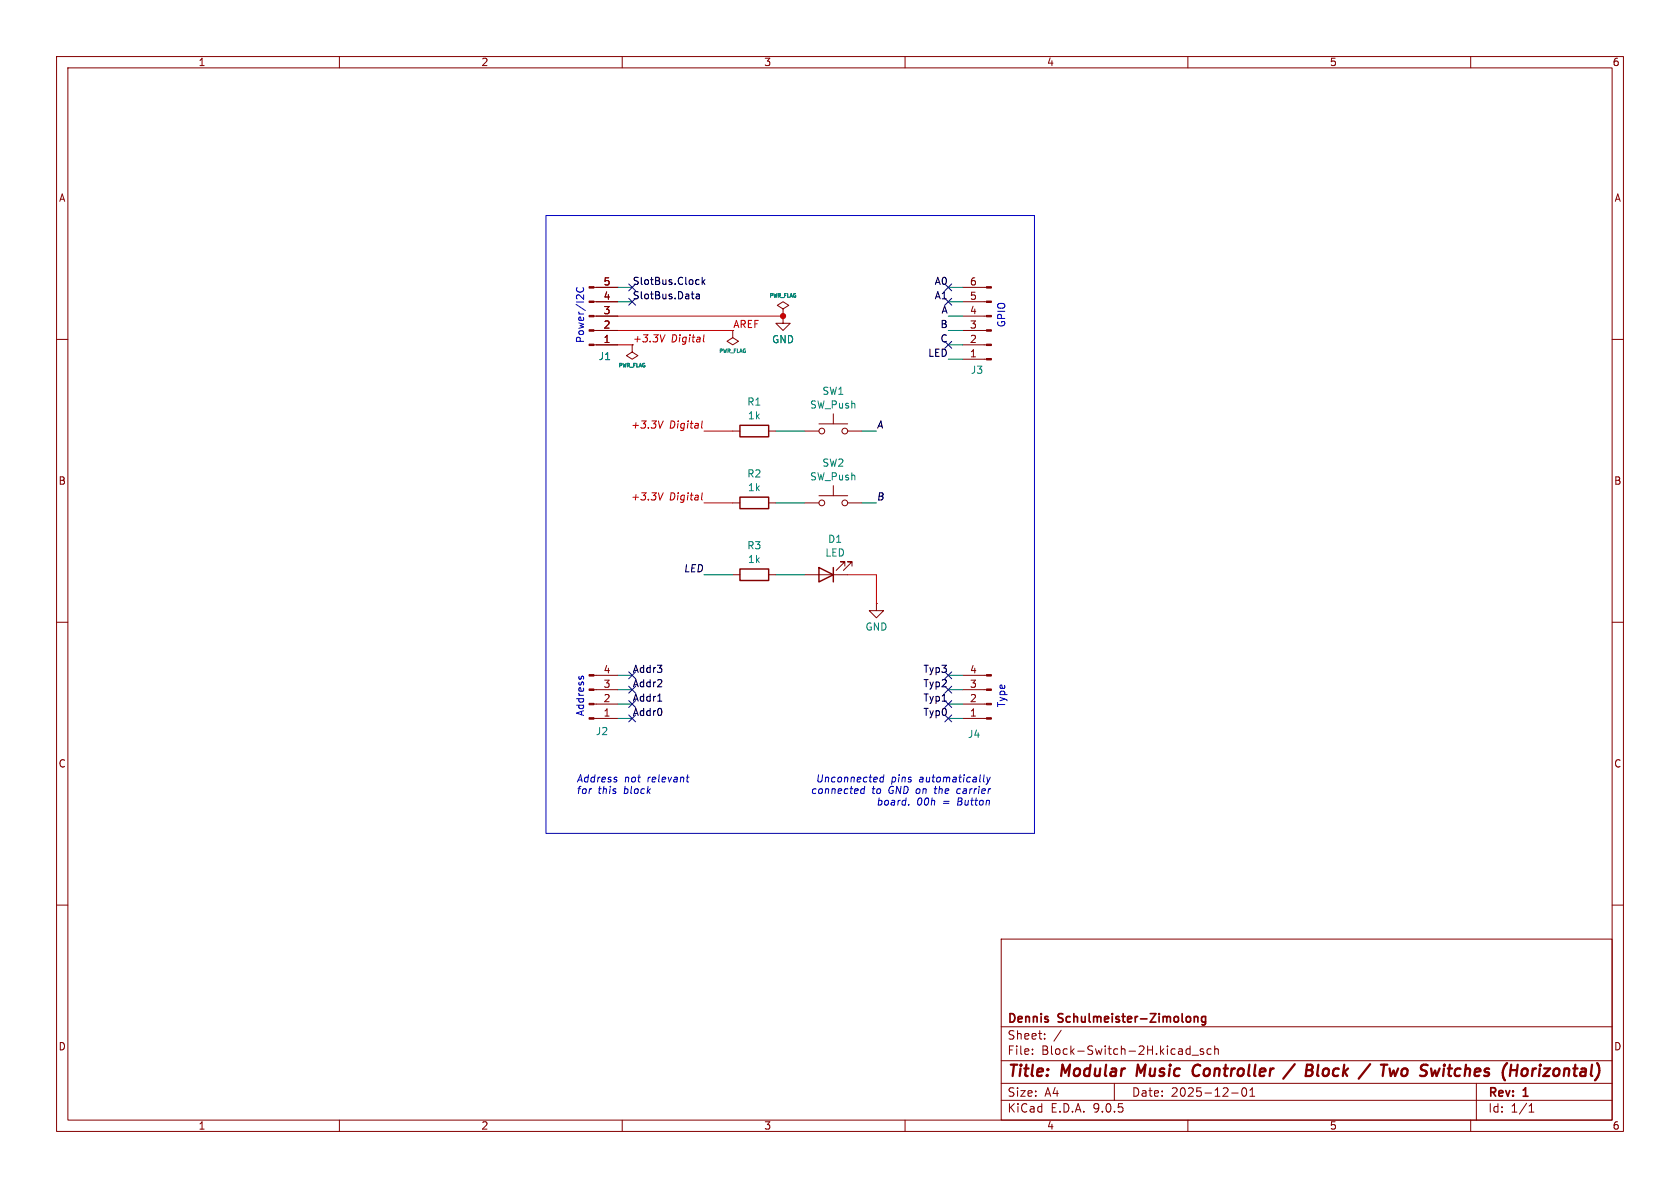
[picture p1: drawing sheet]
(kicad_sch
 (version 20250114)
 (generator "eeschema")
 (generator_version "9.0")
 (paper "A4")
 (title_block
  (title "Modular Music Controller / Block / Two Switches (Horizontal)")
  (date "2025-12-01")
  (rev "1")
  (company "Dennis Schulmeister-Zimolong"))
 (lib_symbols
  (symbol "Connector:Conn_01x04_Pin"
   (pin_names
    (offset 1.016) (hide yes)) (exclude_from_sim no) (in_bom yes) (on_board yes)
   (property "Reference" "J" (at 0 5.08 0) (effects (font (size 1.27 1.27))))
   (property "Value" "Conn_01x04_Pin" (at 0 -7.62 0) (effects (font (size 1.27 1.27))))
   (property "Footprint" "" (at 0 0 0) (effects (font (size 1.27 1.27)) (hide yes)))
   (property "Datasheet" "~" (at 0 0 0) (effects (font (size 1.27 1.27)) (hide yes)))
   (property "Description" "Generic connector, single row, 01x04, script generated" (at 0 0 0) (effects (font (size 1.27 1.27)) (hide yes)))
   (property "ki_locked" "" (at 0 0 0) (effects (font (size 1.27 1.27))))
   (symbol "Conn_01x04_Pin_1_1"
    (rectangle (start 0.8636 2.667) (end 0 2.413) (stroke (width 0.1524) (type default)) (fill (type outline)))
    (rectangle (start 0.8636 0.127) (end 0 -0.127) (stroke (width 0.1524) (type default)) (fill (type outline)))
    (rectangle (start 0.8636 -2.413) (end 0 -2.667) (stroke (width 0.1524) (type default)) (fill (type outline)))
    (rectangle (start 0.8636 -4.953) (end 0 -5.207) (stroke (width 0.1524) (type default)) (fill (type outline)))
    (polyline (pts (xy 1.27 2.54) (xy 0.8636 2.54)) (stroke (width 0.1524) (type default)) (fill (type none)))
    (polyline (pts (xy 1.27 0) (xy 0.8636 0)) (stroke (width 0.1524) (type default)) (fill (type none)))
    (polyline (pts (xy 1.27 -2.54) (xy 0.8636 -2.54)) (stroke (width 0.1524) (type default)) (fill (type none)))
    (polyline (pts (xy 1.27 -5.08) (xy 0.8636 -5.08)) (stroke (width 0.1524) (type default)) (fill (type none)))
    (pin passive line (at 5.08 2.54 180) (length 3.81) (name "Pin_1" (effects (font (size 1.27 1.27)))) (number "1" (effects (font (size 1.27 1.27)))))
    (pin passive line (at 5.08 0 180) (length 3.81) (name "Pin_2" (effects (font (size 1.27 1.27)))) (number "2" (effects (font (size 1.27 1.27)))))
    (pin passive line (at 5.08 -2.54 180) (length 3.81) (name "Pin_3" (effects (font (size 1.27 1.27)))) (number "3" (effects (font (size 1.27 1.27)))))
    (pin passive line (at 5.08 -5.08 180) (length 3.81) (name "Pin_4" (effects (font (size 1.27 1.27)))) (number "4" (effects (font (size 1.27 1.27))))))
   (embedded_fonts no))
  (symbol "Connector:Conn_01x05_Pin"
   (pin_names
    (offset 1.016) (hide yes)) (exclude_from_sim no) (in_bom yes) (on_board yes)
   (property "Reference" "J" (at 0 7.62 0) (effects (font (size 1.27 1.27))))
   (property "Value" "Conn_01x05_Pin" (at 0 -7.62 0) (effects (font (size 1.27 1.27))))
   (property "Footprint" "" (at 0 0 0) (effects (font (size 1.27 1.27)) (hide yes)))
   (property "Datasheet" "~" (at 0 0 0) (effects (font (size 1.27 1.27)) (hide yes)))
   (property "Description" "Generic connector, single row, 01x05, script generated" (at 0 0 0) (effects (font (size 1.27 1.27)) (hide yes)))
   (property "ki_locked" "" (at 0 0 0) (effects (font (size 1.27 1.27))))
   (symbol "Conn_01x05_Pin_1_1"
    (rectangle (start 0.8636 5.207) (end 0 4.953) (stroke (width 0.1524) (type default)) (fill (type outline)))
    (rectangle (start 0.8636 2.667) (end 0 2.413) (stroke (width 0.1524) (type default)) (fill (type outline)))
    (rectangle (start 0.8636 0.127) (end 0 -0.127) (stroke (width 0.1524) (type default)) (fill (type outline)))
    (rectangle (start 0.8636 -2.413) (end 0 -2.667) (stroke (width 0.1524) (type default)) (fill (type outline)))
    (rectangle (start 0.8636 -4.953) (end 0 -5.207) (stroke (width 0.1524) (type default)) (fill (type outline)))
    (polyline (pts (xy 1.27 5.08) (xy 0.8636 5.08)) (stroke (width 0.1524) (type default)) (fill (type none)))
    (polyline (pts (xy 1.27 2.54) (xy 0.8636 2.54)) (stroke (width 0.1524) (type default)) (fill (type none)))
    (polyline (pts (xy 1.27 0) (xy 0.8636 0)) (stroke (width 0.1524) (type default)) (fill (type none)))
    (polyline (pts (xy 1.27 -2.54) (xy 0.8636 -2.54)) (stroke (width 0.1524) (type default)) (fill (type none)))
    (polyline (pts (xy 1.27 -5.08) (xy 0.8636 -5.08)) (stroke (width 0.1524) (type default)) (fill (type none)))
    (pin passive line (at 5.08 5.08 180) (length 3.81) (name "Pin_1" (effects (font (size 1.27 1.27)))) (number "1" (effects (font (size 1.27 1.27)))))
    (pin passive line (at 5.08 2.54 180) (length 3.81) (name "Pin_2" (effects (font (size 1.27 1.27)))) (number "2" (effects (font (size 1.27 1.27)))))
    (pin passive line (at 5.08 0 180) (length 3.81) (name "Pin_3" (effects (font (size 1.27 1.27)))) (number "3" (effects (font (size 1.27 1.27)))))
    (pin passive line (at 5.08 -2.54 180) (length 3.81) (name "Pin_4" (effects (font (size 1.27 1.27)))) (number "4" (effects (font (size 1.27 1.27)))))
    (pin passive line (at 5.08 -5.08 180) (length 3.81) (name "Pin_5" (effects (font (size 1.27 1.27)))) (number "5" (effects (font (size 1.27 1.27))))))
   (embedded_fonts no))
  (symbol "Connector:Conn_01x06_Pin"
   (pin_names
    (offset 1.016) (hide yes)) (exclude_from_sim no) (in_bom yes) (on_board yes)
   (property "Reference" "J" (at 0 7.62 0) (effects (font (size 1.27 1.27))))
   (property "Value" "Conn_01x06_Pin" (at 0 -10.16 0) (effects (font (size 1.27 1.27))))
   (property "Footprint" "" (at 0 0 0) (effects (font (size 1.27 1.27)) (hide yes)))
   (property "Datasheet" "~" (at 0 0 0) (effects (font (size 1.27 1.27)) (hide yes)))
   (property "Description" "Generic connector, single row, 01x06, script generated" (at 0 0 0) (effects (font (size 1.27 1.27)) (hide yes)))
   (property "ki_locked" "" (at 0 0 0) (effects (font (size 1.27 1.27))))
   (symbol "Conn_01x06_Pin_1_1"
    (rectangle (start 0.8636 5.207) (end 0 4.953) (stroke (width 0.1524) (type default)) (fill (type outline)))
    (rectangle (start 0.8636 2.667) (end 0 2.413) (stroke (width 0.1524) (type default)) (fill (type outline)))
    (rectangle (start 0.8636 0.127) (end 0 -0.127) (stroke (width 0.1524) (type default)) (fill (type outline)))
    (rectangle (start 0.8636 -2.413) (end 0 -2.667) (stroke (width 0.1524) (type default)) (fill (type outline)))
    (rectangle (start 0.8636 -4.953) (end 0 -5.207) (stroke (width 0.1524) (type default)) (fill (type outline)))
    (rectangle (start 0.8636 -7.493) (end 0 -7.747) (stroke (width 0.1524) (type default)) (fill (type outline)))
    (polyline (pts (xy 1.27 5.08) (xy 0.8636 5.08)) (stroke (width 0.1524) (type default)) (fill (type none)))
    (polyline (pts (xy 1.27 2.54) (xy 0.8636 2.54)) (stroke (width 0.1524) (type default)) (fill (type none)))
    (polyline (pts (xy 1.27 0) (xy 0.8636 0)) (stroke (width 0.1524) (type default)) (fill (type none)))
    (polyline (pts (xy 1.27 -2.54) (xy 0.8636 -2.54)) (stroke (width 0.1524) (type default)) (fill (type none)))
    (polyline (pts (xy 1.27 -5.08) (xy 0.8636 -5.08)) (stroke (width 0.1524) (type default)) (fill (type none)))
    (polyline (pts (xy 1.27 -7.62) (xy 0.8636 -7.62)) (stroke (width 0.1524) (type default)) (fill (type none)))
    (pin passive line (at 5.08 5.08 180) (length 3.81) (name "Pin_1" (effects (font (size 1.27 1.27)))) (number "1" (effects (font (size 1.27 1.27)))))
    (pin passive line (at 5.08 2.54 180) (length 3.81) (name "Pin_2" (effects (font (size 1.27 1.27)))) (number "2" (effects (font (size 1.27 1.27)))))
    (pin passive line (at 5.08 0 180) (length 3.81) (name "Pin_3" (effects (font (size 1.27 1.27)))) (number "3" (effects (font (size 1.27 1.27)))))
    (pin passive line (at 5.08 -2.54 180) (length 3.81) (name "Pin_4" (effects (font (size 1.27 1.27)))) (number "4" (effects (font (size 1.27 1.27)))))
    (pin passive line (at 5.08 -5.08 180) (length 3.81) (name "Pin_5" (effects (font (size 1.27 1.27)))) (number "5" (effects (font (size 1.27 1.27)))))
    (pin passive line (at 5.08 -7.62 180) (length 3.81) (name "Pin_6" (effects (font (size 1.27 1.27)))) (number "6" (effects (font (size 1.27 1.27))))))
   (embedded_fonts no))
  (symbol "Device:LED"
   (pin_numbers (hide yes))
   (pin_names
    (offset 1.016) (hide yes)) (exclude_from_sim no) (in_bom yes) (on_board yes)
   (property "Reference" "D" (at 0 2.54 0) (effects (font (size 1.27 1.27))))
   (property "Value" "LED" (at 0 -2.54 0) (effects (font (size 1.27 1.27))))
   (property "Footprint" "" (at 0 0 0) (effects (font (size 1.27 1.27)) (hide yes)))
   (property "Datasheet" "~" (at 0 0 0) (effects (font (size 1.27 1.27)) (hide yes)))
   (property "Description" "Light emitting diode" (at 0 0 0) (effects (font (size 1.27 1.27)) (hide yes)))
   (property "Sim.Pins" "1=K 2=A" (at 0 0 0) (effects (font (size 1.27 1.27)) (hide yes)))
   (symbol "LED_0_1"
    (polyline (pts (xy -3.048 -0.762) (xy -4.572 -2.286) (xy -3.81 -2.286) (xy -4.572 -2.286) (xy -4.572 -1.524)) (stroke (width 0) (type default)) (fill (type none)))
    (polyline (pts (xy -1.778 -0.762) (xy -3.302 -2.286) (xy -2.54 -2.286) (xy -3.302 -2.286) (xy -3.302 -1.524)) (stroke (width 0) (type default)) (fill (type none)))
    (polyline (pts (xy -1.27 0) (xy 1.27 0)) (stroke (width 0) (type default)) (fill (type none)))
    (polyline (pts (xy -1.27 -1.27) (xy -1.27 1.27)) (stroke (width 0.254) (type default)) (fill (type none)))
    (polyline (pts (xy 1.27 -1.27) (xy 1.27 1.27) (xy -1.27 0) (xy 1.27 -1.27)) (stroke (width 0.254) (type default)) (fill (type none))))
   (symbol "LED_1_1"
    (pin passive line (at -3.81 0 0) (length 2.54) (name "K" (effects (font (size 1.27 1.27)))) (number "1" (effects (font (size 1.27 1.27)))))
    (pin passive line (at 3.81 0 180) (length 2.54) (name "A" (effects (font (size 1.27 1.27)))) (number "2" (effects (font (size 1.27 1.27))))))
   (embedded_fonts no))
  (symbol "Device:R"
   (pin_numbers (hide yes))
   (pin_names
    (offset 0)) (exclude_from_sim no) (in_bom yes) (on_board yes)
   (property "Reference" "R" (at 2.032 0 90) (effects (font (size 1.27 1.27))))
   (property "Value" "R" (at 0 0 90) (effects (font (size 1.27 1.27))))
   (property "Footprint" "" (at -1.778 0 90) (effects (font (size 1.27 1.27)) (hide yes)))
   (property "Datasheet" "~" (at 0 0 0) (effects (font (size 1.27 1.27)) (hide yes)))
   (property "Description" "Resistor" (at 0 0 0) (effects (font (size 1.27 1.27)) (hide yes)))
   (symbol "R_0_1"
    (rectangle (start -1.016 -2.54) (end 1.016 2.54) (stroke (width 0.254) (type default)) (fill (type none))))
   (symbol "R_1_1"
    (pin passive line (at 0 3.81 270) (length 1.27) (name "~" (effects (font (size 1.27 1.27)))) (number "1" (effects (font (size 1.27 1.27)))))
    (pin passive line (at 0 -3.81 90) (length 1.27) (name "~" (effects (font (size 1.27 1.27)))) (number "2" (effects (font (size 1.27 1.27))))))
   (embedded_fonts no))
  (symbol "Switch:SW_Push"
   (pin_numbers (hide yes))
   (pin_names
    (offset 1.016) (hide yes)) (exclude_from_sim no) (in_bom yes) (on_board yes)
   (property "Reference" "SW" (at 1.27 2.54 0) (effects (font (size 1.27 1.27)) (justify left)))
   (property "Value" "SW_Push" (at 0 -1.524 0) (effects (font (size 1.27 1.27))))
   (property "Footprint" "" (at 0 5.08 0) (effects (font (size 1.27 1.27)) (hide yes)))
   (property "Datasheet" "~" (at 0 5.08 0) (effects (font (size 1.27 1.27)) (hide yes)))
   (property "Description" "Push button switch, generic, two pins" (at 0 0 0) (effects (font (size 1.27 1.27)) (hide yes)))
   (symbol "SW_Push_0_1"
    (circle (center -2.032 0) (radius 0.508) (stroke (width 0) (type default)) (fill (type none)))
    (polyline (pts (xy 0 1.27) (xy 0 3.048)) (stroke (width 0) (type default)) (fill (type none)))
    (circle (center 2.032 0) (radius 0.508) (stroke (width 0) (type default)) (fill (type none)))
    (polyline (pts (xy 2.54 1.27) (xy -2.54 1.27)) (stroke (width 0) (type default)) (fill (type none)))
    (pin passive line (at -5.08 0 0) (length 2.54) (name "1" (effects (font (size 1.27 1.27)))) (number "1" (effects (font (size 1.27 1.27)))))
    (pin passive line (at 5.08 0 180) (length 2.54) (name "2" (effects (font (size 1.27 1.27)))) (number "2" (effects (font (size 1.27 1.27))))))
   (embedded_fonts no))
  (symbol "power:GND"
   (power)
   (pin_numbers (hide yes))
   (pin_names
    (offset 0) (hide yes)) (exclude_from_sim no) (in_bom yes) (on_board yes)
   (property "Reference" "#PWR" (at 0 -6.35 0) (effects (font (size 1.27 1.27)) (hide yes)))
   (property "Value" "GND" (at 0 -3.81 0) (effects (font (size 1.27 1.27))))
   (property "Footprint" "" (at 0 0 0) (effects (font (size 1.27 1.27)) (hide yes)))
   (property "Datasheet" "" (at 0 0 0) (effects (font (size 1.27 1.27)) (hide yes)))
   (property "Description" "Power symbol creates a global label with name \"GND\" , ground" (at 0 0 0) (effects (font (size 1.27 1.27)) (hide yes)))
   (symbol "GND_0_1"
    (polyline (pts (xy 0 0) (xy 0 -1.27) (xy 1.27 -1.27) (xy 0 -2.54) (xy -1.27 -1.27) (xy 0 -1.27)) (stroke (width 0) (type default)) (fill (type none))))
   (symbol "GND_1_1"
    (pin power_in line (at 0 0 270) (length 0) (name "~" (effects (font (size 1.27 1.27)))) (number "1" (effects (font (size 1.27 1.27))))))
   (embedded_fonts no))
  (symbol "power:PWR_FLAG"
   (power)
   (pin_numbers (hide yes))
   (pin_names
    (offset 0) (hide yes)) (exclude_from_sim no) (in_bom yes) (on_board yes)
   (property "Reference" "#FLG" (at 0 1.905 0) (effects (font (size 1.27 1.27)) (hide yes)))
   (property "Value" "PWR_FLAG" (at 0 3.81 0) (effects (font (size 1.27 1.27))))
   (property "Footprint" "" (at 0 0 0) (effects (font (size 1.27 1.27)) (hide yes)))
   (property "Datasheet" "~" (at 0 0 0) (effects (font (size 1.27 1.27)) (hide yes)))
   (property "Description" "Special symbol for telling ERC where power comes from" (at 0 0 0) (effects (font (size 1.27 1.27)) (hide yes)))
   (symbol "PWR_FLAG_0_0"
    (pin power_out line (at 0 0 90) (length 0) (name "~" (effects (font (size 1.27 1.27)))) (number "1" (effects (font (size 1.27 1.27))))))
   (symbol "PWR_FLAG_0_1"
    (polyline (pts (xy 0 0) (xy 0 1.27) (xy -1.016 1.905) (xy 0 2.54) (xy 1.016 1.905) (xy 0 1.27)) (stroke (width 0) (type default)) (fill (type none))))
   (embedded_fonts no)))
 (rectangle
  (start 96.52 38.1)
  (end 182.88 147.32)
  (stroke (width 0) (type default))
  (fill (type none)))
 (text "Unconnected pins automatically\nconnected to GND on the carrier\nboard. 00h = Button"
  (exclude_from_sim no)
  (at 175.26 137.16 0)
  (effects (font (size 1.27 1.27)
    (italic yes)) (justify right top)))
 (text "GPIO"
  (exclude_from_sim no)
  (at 177.8 55.88 90)
  (effects (font (size 1.27 1.27)) (justify bottom)))
 (text "Type"
  (exclude_from_sim no)
  (at 177.8 123.19 90)
  (effects (font (size 1.27 1.27)) (justify bottom)))
 (text "Address not relevant\nfor this block"
  (exclude_from_sim no)
  (at 101.854 137.16 0)
  (effects (font (size 1.27 1.27)
    (italic yes)) (justify left top)))
 (text "Address"
  (exclude_from_sim no)
  (at 101.854 123.19 90)
  (effects (font (size 1.27 1.27)) (justify top)))
 (text "Power/I2C"
  (exclude_from_sim no)
  (at 101.854 55.88 90)
  (effects (font (size 1.27 1.27)) (justify top)))
 (junction
  (at 138.43 55.88)
  (diameter 0)
  (color 0 0 0 0))
 (no_connect
  (at 167.64 53.34))
 (no_connect
  (at 111.76 127))
 (no_connect
  (at 167.64 124.46))
 (no_connect
  (at 111.76 50.8))
 (no_connect
  (at 111.76 124.46))
 (no_connect
  (at 167.64 50.8))
 (no_connect
  (at 111.76 53.34))
 (no_connect
  (at 111.76 119.38))
 (no_connect
  (at 167.64 119.38))
 (no_connect
  (at 167.64 60.96))
 (no_connect
  (at 167.64 121.92))
 (no_connect
  (at 167.64 127))
 (no_connect
  (at 111.76 121.92))
 (wire
  (pts (xy 111.76 119.38) (xy 109.22 119.38))
  (stroke (width 0) (type default)))
 (wire
  (pts (xy 109.22 60.96) (xy 111.76 60.96))
  (stroke (width 0) (type default)))
 (wire
  (pts (xy 111.76 121.92) (xy 109.22 121.92))
  (stroke (width 0) (type default)))
 (wire
  (pts (xy 167.64 124.46) (xy 170.18 124.46))
  (stroke (width 0) (type default)))
 (wire
  (pts (xy 167.64 60.96) (xy 170.18 60.96))
  (stroke (width 0) (type default)))
 (wire
  (pts (xy 124.46 76.2) (xy 129.54 76.2))
  (stroke (width 0) (type default)))
 (wire
  (pts (xy 137.16 101.6) (xy 142.24 101.6))
  (stroke (width 0) (type default)))
 (wire
  (pts (xy 111.76 124.46) (xy 109.22 124.46))
  (stroke (width 0) (type default)))
 (wire
  (pts (xy 167.64 121.92) (xy 170.18 121.92))
  (stroke (width 0) (type default)))
 (wire
  (pts (xy 154.94 88.9) (xy 152.4 88.9))
  (stroke (width 0) (type default)))
 (wire
  (pts (xy 167.64 53.34) (xy 170.18 53.34))
  (stroke (width 0) (type default)))
 (wire
  (pts (xy 167.64 127) (xy 170.18 127))
  (stroke (width 0) (type default)))
 (wire
  (pts (xy 167.64 55.88) (xy 170.18 55.88))
  (stroke (width 0) (type default)))
 (wire
  (pts (xy 137.16 76.2) (xy 142.24 76.2))
  (stroke (width 0) (type default)))
 (wire
  (pts (xy 167.64 58.42) (xy 170.18 58.42))
  (stroke (width 0) (type default)))
 (wire
  (pts (xy 109.22 55.88) (xy 138.43 55.88))
  (stroke (width 0) (type default)))
 (wire
  (pts (xy 109.22 50.8) (xy 111.76 50.8))
  (stroke (width 0) (type default)))
 (wire
  (pts (xy 137.16 88.9) (xy 142.24 88.9))
  (stroke (width 0) (type default)))
 (wire
  (pts (xy 124.46 88.9) (xy 129.54 88.9))
  (stroke (width 0) (type default)))
 (wire
  (pts (xy 109.22 58.42) (xy 129.54 58.42))
  (stroke (width 0) (type default)))
 (wire
  (pts (xy 111.76 127) (xy 109.22 127))
  (stroke (width 0) (type default)))
 (wire
  (pts (xy 154.94 76.2) (xy 152.4 76.2))
  (stroke (width 0) (type default)))
 (wire
  (pts (xy 167.64 50.8) (xy 170.18 50.8))
  (stroke (width 0) (type default)))
 (wire
  (pts (xy 124.46 101.6) (xy 129.54 101.6))
  (stroke (width 0) (type default)))
 (wire
  (pts (xy 109.22 53.34) (xy 111.76 53.34))
  (stroke (width 0) (type default)))
 (wire
  (pts (xy 149.86 101.6) (xy 154.94 101.6))
  (stroke (width 0) (type default)))
 (wire
  (pts (xy 154.94 101.6) (xy 154.94 106.68))
  (stroke (width 0) (type default)))
 (wire
  (pts (xy 167.64 119.38) (xy 170.18 119.38))
  (stroke (width 0) (type default)))
 (wire
  (pts (xy 167.64 63.5) (xy 170.18 63.5))
  (stroke (width 0) (type default)))
 (label "B"
  (at 167.64 58.42 180)
  (effects (font (size 1.27 1.27)) (justify right bottom)))
 (label "C"
  (at 167.64 60.96 180)
  (effects (font (size 1.27 1.27)) (justify right bottom)))
 (label "SlotBus.Data"
  (at 111.76 53.34 0)
  (effects (font (size 1.27 1.27)) (justify left bottom)))
 (label "SlotBus.Clock"
  (at 111.76 50.8 0)
  (effects (font (size 1.27 1.27)) (justify left bottom)))
 (label "B"
  (at 154.94 88.9 0)
  (effects (font (size 1.27 1.27)
    (italic yes)) (justify left bottom)))
 (label "A"
  (at 167.64 55.88 180)
  (effects (font (size 1.27 1.27)) (justify right bottom)))
 (label "A1"
  (at 167.64 53.34 180)
  (effects (font (size 1.27 1.27)) (justify right bottom)))
 (label "A0"
  (at 167.64 50.8 180)
  (effects (font (size 1.27 1.27)) (justify right bottom)))
 (label "LED"
  (at 167.64 63.5 180)
  (effects (font (size 1.27 1.27)) (justify right bottom)))
 (label "A"
  (at 154.94 76.2 0)
  (effects (font (size 1.27 1.27)
    (italic yes)) (justify left bottom)))
 (label "LED"
  (at 124.46 101.6 180)
  (effects (font (size 1.27 1.27)
    (italic yes)) (justify right bottom)))
 (label "+3.3V Digital"
  (at 111.76 60.96 0)
  (effects (font (size 1.27 1.27)
    (italic yes)) (justify left bottom)))
 (label "+3.3V Digital"
  (at 124.46 88.9 180)
  (effects (font (size 1.27 1.27)
    (italic yes)) (justify right bottom)))
 (label "Typ1"
  (at 167.64 124.46 180)
  (effects (font (size 1.27 1.27)) (justify right bottom)))
 (label "Typ0"
  (at 167.64 127 180)
  (effects (font (size 1.27 1.27)) (justify right bottom)))
 (label "Typ2"
  (at 167.64 121.92 180)
  (effects (font (size 1.27 1.27)) (justify right bottom)))
 (label "Typ3"
  (at 167.64 119.38 180)
  (effects (font (size 1.27 1.27)) (justify right bottom)))
 (label "AREF"
  (at 129.54 58.42 0)
  (effects (font (size 1.27 1.27)) (justify left bottom)))
 (label "Addr2"
  (at 111.76 121.92 0)
  (effects (font (size 1.27 1.27)) (justify left bottom)))
 (label "Addr1"
  (at 111.76 124.46 0)
  (effects (font (size 1.27 1.27)) (justify left bottom)))
 (label "Addr0"
  (at 111.76 127 0)
  (effects (font (size 1.27 1.27)) (justify left bottom)))
 (label "Addr3"
  (at 111.76 119.38 0)
  (effects (font (size 1.27 1.27)) (justify left bottom)))
 (label "+3.3V Digital"
  (at 124.46 76.2 180)
  (effects (font (size 1.27 1.27)
    (italic yes)) (justify right bottom)))
 (symbol
  (lib_id "Device:R")
  (at 133.35 101.6 90)
  (unit 1)
  (exclude_from_sim no)
  (in_bom yes)
  (on_board yes)
  (dnp no)
  (fields_autoplaced yes)
  (property "Reference" "R3" (at 133.35 96.4395 90) (effects (font (size 1.27 1.27))))
  (property "Value" "1k" (at 133.35 98.8638 90) (effects (font (size 1.27 1.27))))
  (property "Footprint" "Resistor_SMD:R_0402_1005Metric" (at 133.35 103.378 90) (effects (font (size 1.27 1.27)) (hide yes)))
  (property "Datasheet" "~" (at 133.35 101.6 0) (effects (font (size 1.27 1.27)) (hide yes)))
  (property "Description" "Resistor" (at 133.35 101.6 0) (effects (font (size 1.27 1.27)) (hide yes)))
  (pin "2")
  (pin "1"))
 (symbol
  (lib_id "Connector:Conn_01x04_Pin")
  (at 175.26 124.46 180)
  (unit 1)
  (exclude_from_sim no)
  (in_bom yes)
  (on_board yes)
  (dnp no)
  (property "Reference" "J4" (at 172.212 129.794 0) (effects (font (size 1.27 1.27))))
  (property "Value" "Samtec MTMS-104-02-T-S-100" (at 172.466 130.556 0) (effects (font (size 1.27 1.27)) (hide yes)))
  (property "Footprint" "Connector_PinHeader_1.27mm:PinHeader_1x04_P1.27mm_Vertical" (at 175.26 124.46 0) (effects (font (size 1.27 1.27)) (hide yes)))
  (property "Datasheet" "~" (at 175.26 124.46 0) (effects (font (size 1.27 1.27)) (hide yes)))
  (property "Description" "Single row pin header" (at 175.26 124.46 0) (effects (font (size 1.27 1.27)) (hide yes)))
  (pin "4")
  (pin "2")
  (pin "1")
  (pin "3"))
 (symbol
  (lib_id "Device:R")
  (at 133.35 88.9 90)
  (unit 1)
  (exclude_from_sim no)
  (in_bom yes)
  (on_board yes)
  (dnp no)
  (fields_autoplaced yes)
  (property "Reference" "R2" (at 133.35 83.7395 90) (effects (font (size 1.27 1.27))))
  (property "Value" "1k" (at 133.35 86.1638 90) (effects (font (size 1.27 1.27))))
  (property "Footprint" "Resistor_SMD:R_0402_1005Metric" (at 133.35 90.678 90) (effects (font (size 1.27 1.27)) (hide yes)))
  (property "Datasheet" "~" (at 133.35 88.9 0) (effects (font (size 1.27 1.27)) (hide yes)))
  (property "Description" "Resistor" (at 133.35 88.9 0) (effects (font (size 1.27 1.27)) (hide yes)))
  (pin "1")
  (pin "2"))
 (symbol
  (lib_id "Device:LED")
  (at 146.05 101.6 180)
  (unit 1)
  (exclude_from_sim no)
  (in_bom yes)
  (on_board yes)
  (dnp no)
  (fields_autoplaced yes)
  (property "Reference" "D1" (at 147.6375 95.2965 0) (effects (font (size 1.27 1.27))))
  (property "Value" "LED" (at 147.6375 97.7208 0) (effects (font (size 1.27 1.27))))
  (property "Footprint" "LED_SMD:LED_0805_2012Metric" (at 146.05 101.6 0) (effects (font (size 1.27 1.27)) (hide yes)))
  (property "Datasheet" "~" (at 146.05 101.6 0) (effects (font (size 1.27 1.27)) (hide yes)))
  (property "Description" "Light emitting diode" (at 146.05 101.6 0) (effects (font (size 1.27 1.27)) (hide yes)))
  (property "Sim.Pins" "1=K 2=A" (at 146.05 101.6 0) (effects (font (size 1.27 1.27)) (hide yes)))
  (pin "1")
  (pin "2"))
 (symbol
  (lib_id "Connector:Conn_01x06_Pin")
  (at 175.26 58.42 180)
  (unit 1)
  (exclude_from_sim no)
  (in_bom yes)
  (on_board yes)
  (dnp no)
  (property "Reference" "J3" (at 172.72 65.4163 0) (effects (font (size 1.27 1.27))))
  (property "Value" "Samtec  MTMS-106-02-T-S-100" (at 172.72 66.802 0) (effects (font (size 1.27 1.27)) (hide yes)))
  (property "Footprint" "Connector_PinHeader_1.27mm:PinHeader_1x06_P1.27mm_Vertical" (at 175.26 58.42 0) (effects (font (size 1.27 1.27)) (hide yes)))
  (property "Datasheet" "~" (at 175.26 58.42 0) (effects (font (size 1.27 1.27)) (hide yes)))
  (property "Description" "Single row pin header" (at 175.26 58.42 0) (effects (font (size 1.27 1.27)) (hide yes)))
  (pin "6")
  (pin "5")
  (pin "2")
  (pin "1")
  (pin "4")
  (pin "3"))
 (symbol
  (lib_id "Device:R")
  (at 133.35 76.2 90)
  (unit 1)
  (exclude_from_sim no)
  (in_bom yes)
  (on_board yes)
  (dnp no)
  (fields_autoplaced yes)
  (property "Reference" "R1" (at 133.35 71.0395 90) (effects (font (size 1.27 1.27))))
  (property "Value" "1k" (at 133.35 73.4638 90) (effects (font (size 1.27 1.27))))
  (property "Footprint" "Resistor_SMD:R_0402_1005Metric" (at 133.35 77.978 90) (effects (font (size 1.27 1.27)) (hide yes)))
  (property "Datasheet" "~" (at 133.35 76.2 0) (effects (font (size 1.27 1.27)) (hide yes)))
  (property "Description" "Resistor" (at 133.35 76.2 0) (effects (font (size 1.27 1.27)) (hide yes)))
  (pin "1")
  (pin "2"))
 (symbol
  (lib_id "power:PWR_FLAG")
  (at 138.43 55.88 0)
  (unit 1)
  (exclude_from_sim no)
  (in_bom yes)
  (on_board yes)
  (dnp no)
  (fields_autoplaced yes)
  (property "Reference" "#FLG03" (at 138.43 53.975 0) (effects (font (size 1.27 1.27)) (hide yes)))
  (property "Value" "PWR_FLAG" (at 138.43 52.2577 0) (effects (font (size 0.635 0.635) (thickness 0.0794))))
  (property "Footprint" "" (at 138.43 55.88 0) (effects (font (size 1.27 1.27)) (hide yes)))
  (property "Datasheet" "~" (at 138.43 55.88 0) (effects (font (size 1.27 1.27)) (hide yes)))
  (property "Description" "Special symbol for telling ERC where power comes from" (at 138.43 55.88 0) (effects (font (size 1.27 1.27)) (hide yes)))
  (pin "1"))
 (symbol
  (lib_id "Switch:SW_Push")
  (at 147.32 88.9 0)
  (unit 1)
  (exclude_from_sim no)
  (in_bom yes)
  (on_board yes)
  (dnp no)
  (fields_autoplaced yes)
  (property "Reference" "SW2" (at 147.32 81.8345 0) (effects (font (size 1.27 1.27))))
  (property "Value" "SW_Push" (at 147.32 84.2588 0) (effects (font (size 1.27 1.27))))
  (property "Footprint" "Button_Switch_THT:SW_PUSH_6mm" (at 147.32 83.82 0) (effects (font (size 1.27 1.27)) (hide yes)))
  (property "Datasheet" "~" (at 147.32 83.82 0) (effects (font (size 1.27 1.27)) (hide yes)))
  (property "Description" "Push button switch, generic, two pins" (at 147.32 88.9 0) (effects (font (size 1.27 1.27)) (hide yes)))
  (pin "1")
  (pin "2"))
 (symbol
  (lib_id "power:PWR_FLAG")
  (at 111.76 60.96 180)
  (unit 1)
  (exclude_from_sim no)
  (in_bom yes)
  (on_board yes)
  (dnp no)
  (fields_autoplaced yes)
  (property "Reference" "#FLG01" (at 111.76 62.865 0) (effects (font (size 1.27 1.27)) (hide yes)))
  (property "Value" "PWR_FLAG" (at 111.76 64.5823 0) (effects (font (size 0.635 0.635) (thickness 0.0794))))
  (property "Footprint" "" (at 111.76 60.96 0) (effects (font (size 1.27 1.27)) (hide yes)))
  (property "Datasheet" "~" (at 111.76 60.96 0) (effects (font (size 1.27 1.27)) (hide yes)))
  (property "Description" "Special symbol for telling ERC where power comes from" (at 111.76 60.96 0) (effects (font (size 1.27 1.27)) (hide yes)))
  (pin "1"))
 (symbol
  (lib_id "Connector:Conn_01x05_Pin")
  (at 104.14 55.88 0)
  (mirror x)
  (unit 1)
  (exclude_from_sim no)
  (in_bom yes)
  (on_board yes)
  (dnp no)
  (property "Reference" "J1" (at 106.934 62.992 0) (effects (font (size 1.27 1.27))))
  (property "Value" "Samtec MTMS-105-02-T-S-100" (at 107.188 64.262 0) (effects (font (size 1.27 1.27)) (hide yes)))
  (property "Footprint" "Connector_PinHeader_1.27mm:PinHeader_1x05_P1.27mm_Vertical" (at 104.14 55.88 0) (effects (font (size 1.27 1.27)) (hide yes)))
  (property "Datasheet" "~" (at 104.14 55.88 0) (effects (font (size 1.27 1.27)) (hide yes)))
  (property "Description" "Single row pin header" (at 104.14 55.88 0) (effects (font (size 1.27 1.27)) (hide yes)))
  (pin "4")
  (pin "5")
  (pin "3")
  (pin "2")
  (pin "1"))
 (symbol
  (lib_id "Switch:SW_Push")
  (at 147.32 76.2 0)
  (unit 1)
  (exclude_from_sim no)
  (in_bom yes)
  (on_board yes)
  (dnp no)
  (fields_autoplaced yes)
  (property "Reference" "SW1" (at 147.32 69.1345 0) (effects (font (size 1.27 1.27))))
  (property "Value" "SW_Push" (at 147.32 71.5588 0) (effects (font (size 1.27 1.27))))
  (property "Footprint" "Button_Switch_THT:SW_PUSH_6mm" (at 147.32 71.12 0) (effects (font (size 1.27 1.27)) (hide yes)))
  (property "Datasheet" "~" (at 147.32 71.12 0) (effects (font (size 1.27 1.27)) (hide yes)))
  (property "Description" "Push button switch, generic, two pins" (at 147.32 76.2 0) (effects (font (size 1.27 1.27)) (hide yes)))
  (pin "1")
  (pin "2"))
 (symbol
  (lib_id "power:GND")
  (at 138.43 55.88 0)
  (unit 1)
  (exclude_from_sim no)
  (in_bom yes)
  (on_board yes)
  (dnp no)
  (property "Reference" "#PWR01" (at 138.43 62.23 0) (effects (font (size 1.27 1.27)) (hide yes)))
  (property "Value" "GND" (at 138.43 60.0131 0) (effects (font (size 1.27 1.27))))
  (property "Footprint" "" (at 138.43 55.88 0) (effects (font (size 1.27 1.27)) (hide yes)))
  (property "Datasheet" "" (at 138.43 55.88 0) (effects (font (size 1.27 1.27)) (hide yes)))
  (property "Description" "Power symbol creates a global label with name \"GND\" , ground" (at 138.43 55.88 0) (effects (font (size 1.27 1.27)) (hide yes)))
  (pin "1"))
 (symbol
  (lib_id "power:PWR_FLAG")
  (at 129.54 58.42 180)
  (unit 1)
  (exclude_from_sim no)
  (in_bom yes)
  (on_board yes)
  (dnp no)
  (fields_autoplaced yes)
  (property "Reference" "#FLG02" (at 129.54 60.325 0) (effects (font (size 1.27 1.27)) (hide yes)))
  (property "Value" "PWR_FLAG" (at 129.54 62.0423 0) (effects (font (size 0.635 0.635) (thickness 0.0794))))
  (property "Footprint" "" (at 129.54 58.42 0) (effects (font (size 1.27 1.27)) (hide yes)))
  (property "Datasheet" "~" (at 129.54 58.42 0) (effects (font (size 1.27 1.27)) (hide yes)))
  (property "Description" "Special symbol for telling ERC where power comes from" (at 129.54 58.42 0) (effects (font (size 1.27 1.27)) (hide yes)))
  (pin "1"))
 (symbol
  (lib_id "power:GND")
  (at 154.94 106.68 0)
  (unit 1)
  (exclude_from_sim no)
  (in_bom yes)
  (on_board yes)
  (dnp no)
  (fields_autoplaced yes)
  (property "Reference" "#PWR02" (at 154.94 113.03 0) (effects (font (size 1.27 1.27)) (hide yes)))
  (property "Value" "GND" (at 154.94 110.8131 0) (effects (font (size 1.27 1.27))))
  (property "Footprint" "" (at 154.94 106.68 0) (effects (font (size 1.27 1.27)) (hide yes)))
  (property "Datasheet" "" (at 154.94 106.68 0) (effects (font (size 1.27 1.27)) (hide yes)))
  (property "Description" "Power symbol creates a global label with name \"GND\" , ground" (at 154.94 106.68 0) (effects (font (size 1.27 1.27)) (hide yes)))
  (pin "1"))
 (symbol
  (lib_id "Connector:Conn_01x04_Pin")
  (at 104.14 124.46 0)
  (mirror x)
  (unit 1)
  (exclude_from_sim no)
  (in_bom yes)
  (on_board yes)
  (dnp no)
  (property "Reference" "J2" (at 106.426 129.286 0) (effects (font (size 1.27 1.27))))
  (property "Value" "Samtec MTMS-104-02-T-S-100" (at 106.426 130.6717 0) (effects (font (size 1.27 1.27)) (hide yes)))
  (property "Footprint" "Connector_PinHeader_1.27mm:PinHeader_1x04_P1.27mm_Vertical" (at 104.14 124.46 0) (effects (font (size 1.27 1.27)) (hide yes)))
  (property "Datasheet" "~" (at 104.14 124.46 0) (effects (font (size 1.27 1.27)) (hide yes)))
  (property "Description" "Single row pin header" (at 104.14 124.46 0) (effects (font (size 1.27 1.27)) (hide yes)))
  (pin "2")
  (pin "3")
  (pin "4")
  (pin "1"))
 (sheet_instances
  (path ""
   (page "1")))
 (embedded_fonts no))
